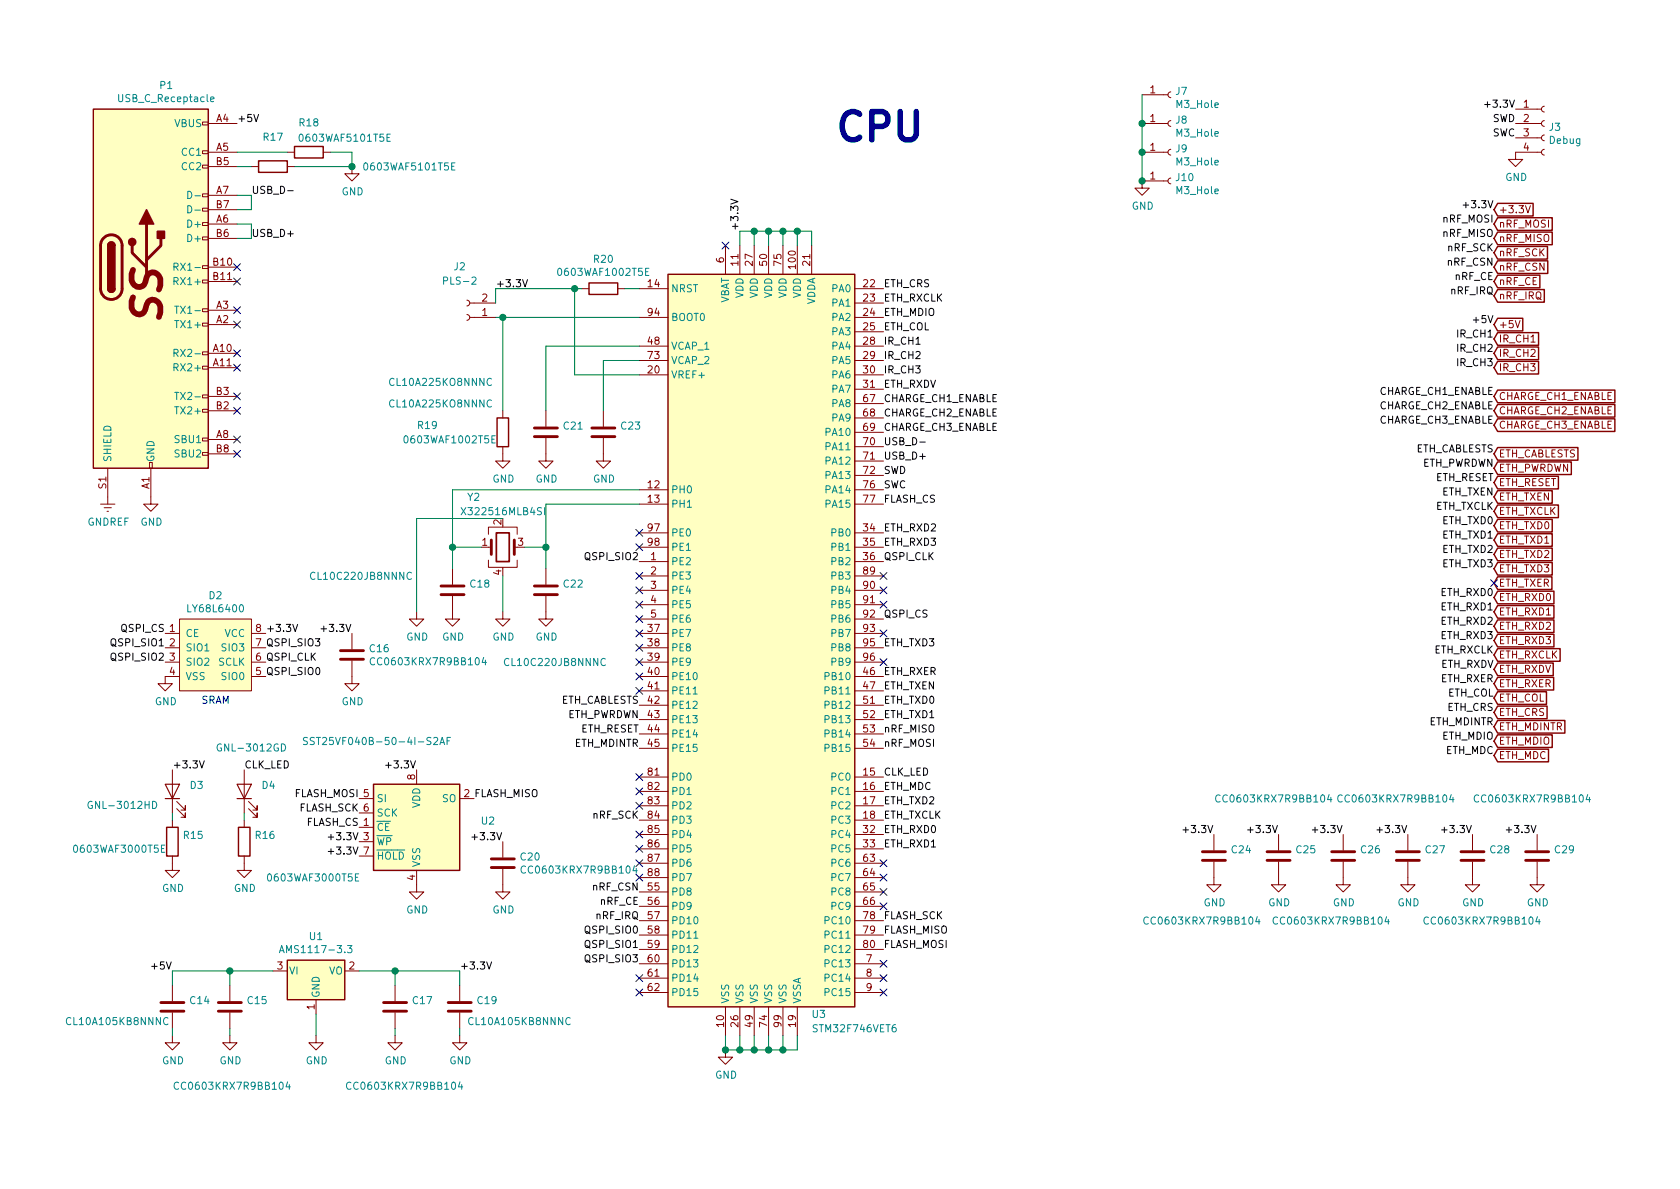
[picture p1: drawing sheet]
EESchema Schematic File Version 4
LIBS:charge_block-cache
EELAYER 30 0
EELAYER END
$Descr A4 11693 8268
encoding utf-8
Sheet 2 5
Title ""
Date ""
Rev ""
Comp ""
Comment1 ""
Comment2 ""
Comment3 ""
Comment4 ""
$EndDescr
$Comp
L MCU_ST_STM32F7:STM32F746VETx U3
U 1 1
P 5350 4400
F 0 "U3" H 5700 1750 50  0000 C CNN
F 1 "STM32F746VET6" H 5950 1650 50  0000 C CNN
F 2 "Package_QFP:LQFP-100_14x14mm_P0.5mm" H 4650 1800 50  0001 R CNN
F 3 "http://www.st.com/st-web-ui/static/active/en/resource/technical/document/datasheet/DM00166116.pdf" H 5350 4400 50  0001 C CNN
F 4 "C117505" H 5350 4400 50  0001 C CNN "LCSC"
	1    5350 4400
	1    0    0    -1  
$EndComp
$Comp
L Device:Crystal_GND24 Y2
U 1 1
P 3500 3800
F 0 "Y2" H 3250 4150 50  0000 L CNN
F 1 "X322516MLB4SI" H 3200 4050 50  0000 L CNN
F 2 "Crystal:Crystal_SMD_3225-4Pin_3.2x2.5mm" H 3500 3800 50  0001 C CNN
F 3 "~" H 3500 3800 50  0001 C CNN
F 4 " C13738" H 3500 3800 50  0001 C CNN "LCSC"
	1    3500 3800
	1    0    0    -1  
$EndComp
$Comp
L Regulator_Linear:AMS1117-3.3 U1
U 1 1
P 2200 6750
F 0 "U1" H 2200 6992 50  0000 C CNN
F 1 "AMS1117-3.3" H 2200 6901 50  0000 C CNN
F 2 "Package_TO_SOT_SMD:SOT-223-3_TabPin2" H 2200 6950 50  0001 C CNN
F 3 "http://www.advanced-monolithic.com/pdf/ds1117.pdf" H 2300 6500 50  0001 C CNN
F 4 "C6186" H 2200 6750 50  0001 C CNN "LCSC"
	1    2200 6750
	1    0    0    -1  
$EndComp
$Comp
L Device:C C15
U 1 1
P 1600 7000
F 0 "C15" H 1715 7046 50  0000 L CNN
F 1 "CC0603KRX7R9BB104" H 1200 6450 50  0000 L CNN
F 2 "Capacitor_SMD:C_0603_1608Metric" H 1638 6850 50  0001 C CNN
F 3 "~" H 1600 7000 50  0001 C CNN
F 4 "C14663" H 1600 7000 50  0001 C CNN "LCSC"
	1    1600 7000
	1    0    0    -1  
$EndComp
$Comp
L Device:C C14
U 1 1
P 1200 7000
F 0 "C14" H 1315 7046 50  0000 L CNN
F 1 "CL10A105KB8NNNC" H 450 6900 50  0000 L CNN
F 2 "Capacitor_SMD:C_0603_1608Metric" H 1238 6850 50  0001 C CNN
F 3 "~" H 1200 7000 50  0001 C CNN
F 4 "C15849" H 1200 7000 50  0001 C CNN "LCSC"
	1    1200 7000
	1    0    0    -1  
$EndComp
$Comp
L Device:C C17
U 1 1
P 2750 7000
F 0 "C17" H 2865 7046 50  0000 L CNN
F 1 "CC0603KRX7R9BB104" H 2400 6450 50  0000 L CNN
F 2 "Capacitor_SMD:C_0603_1608Metric" H 2788 6850 50  0001 C CNN
F 3 "~" H 2750 7000 50  0001 C CNN
F 4 "C14663" H 2750 7000 50  0001 C CNN "LCSC"
	1    2750 7000
	1    0    0    -1  
$EndComp
$Comp
L power:GND #PWR020
U 1 1
P 1200 7200
F 0 "#PWR020" H 1200 6950 50  0001 C CNN
F 1 "GND" H 1205 7027 50  0000 C CNN
F 2 "" H 1200 7200 50  0001 C CNN
F 3 "" H 1200 7200 50  0001 C CNN
	1    1200 7200
	1    0    0    -1  
$EndComp
$Comp
L power:GND #PWR022
U 1 1
P 1600 7200
F 0 "#PWR022" H 1600 6950 50  0001 C CNN
F 1 "GND" H 1605 7027 50  0000 C CNN
F 2 "" H 1600 7200 50  0001 C CNN
F 3 "" H 1600 7200 50  0001 C CNN
	1    1600 7200
	1    0    0    -1  
$EndComp
$Comp
L power:GND #PWR024
U 1 1
P 2200 7200
F 0 "#PWR024" H 2200 6950 50  0001 C CNN
F 1 "GND" H 2205 7027 50  0000 C CNN
F 2 "" H 2200 7200 50  0001 C CNN
F 3 "" H 2200 7200 50  0001 C CNN
	1    2200 7200
	1    0    0    -1  
$EndComp
$Comp
L power:GND #PWR027
U 1 1
P 2750 7200
F 0 "#PWR027" H 2750 6950 50  0001 C CNN
F 1 "GND" H 2755 7027 50  0000 C CNN
F 2 "" H 2750 7200 50  0001 C CNN
F 3 "" H 2750 7200 50  0001 C CNN
	1    2750 7200
	1    0    0    -1  
$EndComp
$Comp
L power:GND #PWR031
U 1 1
P 3200 7200
F 0 "#PWR031" H 3200 6950 50  0001 C CNN
F 1 "GND" H 3205 7027 50  0000 C CNN
F 2 "" H 3200 7200 50  0001 C CNN
F 3 "" H 3200 7200 50  0001 C CNN
	1    3200 7200
	1    0    0    -1  
$EndComp
Wire Wire Line
	3200 7200 3200 7150
Wire Wire Line
	2750 7200 2750 7150
Wire Wire Line
	2200 7200 2200 7050
Wire Wire Line
	1600 7200 1600 7150
Wire Wire Line
	1200 7200 1200 7150
Wire Wire Line
	1600 6850 1600 6750
Wire Wire Line
	1600 6750 1900 6750
Wire Wire Line
	1200 6850 1200 6750
Wire Wire Line
	1200 6750 1600 6750
Connection ~ 1600 6750
Wire Wire Line
	2500 6750 2750 6750
Wire Wire Line
	2750 6750 2750 6850
Wire Wire Line
	2750 6750 3200 6750
Wire Wire Line
	3200 6750 3200 6850
Connection ~ 2750 6750
$Comp
L power:GNDREF #PWR017
U 1 1
P 750 3450
F 0 "#PWR017" H 750 3200 50  0001 C CNN
F 1 "GNDREF" H 755 3277 50  0000 C CNN
F 2 "" H 750 3450 50  0001 C CNN
F 3 "" H 750 3450 50  0001 C CNN
	1    750  3450
	1    0    0    -1  
$EndComp
$Comp
L power:GND #PWR021
U 1 1
P 1050 3450
F 0 "#PWR021" H 1050 3200 50  0001 C CNN
F 1 "GND" H 1055 3277 50  0000 C CNN
F 2 "" H 1050 3450 50  0001 C CNN
F 3 "" H 1050 3450 50  0001 C CNN
	1    1050 3450
	1    0    0    -1  
$EndComp
$Comp
L Device:R R18
U 1 1
P 2150 1050
F 0 "R18" V 1943 1050 50  0000 C CNN
F 1 "0603WAF5101T5E" V 2050 1300 50  0000 C CNN
F 2 "Resistor_SMD:R_0603_1608Metric" V 2080 1050 50  0001 C CNN
F 3 "~" H 2150 1050 50  0001 C CNN
F 4 "C23186" V 2150 1050 50  0001 C CNN "LCSC"
	1    2150 1050
	0    1    1    0   
$EndComp
Wire Wire Line
	1650 1050 2000 1050
$Comp
L power:GND #PWR026
U 1 1
P 2450 1150
F 0 "#PWR026" H 2450 900 50  0001 C CNN
F 1 "GND" H 2455 977 50  0000 C CNN
F 2 "" H 2450 1150 50  0001 C CNN
F 3 "" H 2450 1150 50  0001 C CNN
	1    2450 1150
	1    0    0    -1  
$EndComp
Wire Wire Line
	2300 1050 2450 1050
Wire Wire Line
	1650 1150 1750 1150
Wire Wire Line
	2050 1150 2450 1150
Wire Wire Line
	2450 1050 2450 1150
Text Label 1750 1350 0    50   ~ 0
USB_D-
Text Label 1750 1650 0    50   ~ 0
USB_D+
NoConn ~ 1650 3150
NoConn ~ 1650 3050
NoConn ~ 1650 2850
NoConn ~ 1650 2750
NoConn ~ 1650 2550
NoConn ~ 1650 2450
NoConn ~ 1650 2250
NoConn ~ 1650 2150
NoConn ~ 1650 1950
NoConn ~ 1650 1850
$Comp
L Device:C C18
U 1 1
P 3150 4100
F 0 "C18" H 3265 4146 50  0000 L CNN
F 1 "CL10C220JB8NNNC" H 2150 4200 50  0000 L CNN
F 2 "Capacitor_SMD:C_0603_1608Metric" H 3188 3950 50  0001 C CNN
F 3 "~" H 3150 4100 50  0001 C CNN
F 4 "C1653" H 3150 4100 50  0001 C CNN "LCSC"
	1    3150 4100
	1    0    0    -1  
$EndComp
Wire Wire Line
	3800 3950 3800 3800
Wire Wire Line
	3800 3800 3650 3800
Wire Wire Line
	3350 3800 3150 3800
Wire Wire Line
	3150 3800 3150 3950
Wire Wire Line
	3800 3800 3800 3500
Connection ~ 3800 3800
Wire Wire Line
	4450 3400 3150 3400
Wire Wire Line
	3150 3400 3150 3800
Connection ~ 3150 3800
$Comp
L power:GND #PWR036
U 1 1
P 3800 4250
F 0 "#PWR036" H 3800 4000 50  0001 C CNN
F 1 "GND" H 3805 4077 50  0000 C CNN
F 2 "" H 3800 4250 50  0001 C CNN
F 3 "" H 3800 4250 50  0001 C CNN
	1    3800 4250
	1    0    0    -1  
$EndComp
$Comp
L power:GND #PWR030
U 1 1
P 3150 4250
F 0 "#PWR030" H 3150 4000 50  0001 C CNN
F 1 "GND" H 3155 4077 50  0000 C CNN
F 2 "" H 3150 4250 50  0001 C CNN
F 3 "" H 3150 4250 50  0001 C CNN
	1    3150 4250
	1    0    0    -1  
$EndComp
$Comp
L Device:R R20
U 1 1
P 4200 2000
F 0 "R20" V 3993 2000 50  0000 C CNN
F 1 "0603WAF1002T5E" V 4084 2000 50  0000 C CNN
F 2 "Resistor_SMD:R_0603_1608Metric" V 4130 2000 50  0001 C CNN
F 3 "~" H 4200 2000 50  0001 C CNN
F 4 "C25804" V 4200 2000 50  0001 C CNN "LCSC"
	1    4200 2000
	0    1    1    0   
$EndComp
Wire Wire Line
	4450 2000 4350 2000
Text Label 3200 6750 0    50   ~ 0
+3.3V
$Comp
L Device:R R19
U 1 1
P 3500 3000
F 0 "R19" H 2900 3050 50  0000 L CNN
F 1 "0603WAF1002T5E" H 2800 2950 50  0000 L CNN
F 2 "Resistor_SMD:R_0603_1608Metric" V 3430 3000 50  0001 C CNN
F 3 "~" H 3500 3000 50  0001 C CNN
F 4 "C25804" H 3500 3000 50  0001 C CNN "LCSC"
	1    3500 3000
	1    0    0    -1  
$EndComp
$Comp
L power:GND #PWR032
U 1 1
P 3500 3150
F 0 "#PWR032" H 3500 2900 50  0001 C CNN
F 1 "GND" H 3505 2977 50  0000 C CNN
F 2 "" H 3500 3150 50  0001 C CNN
F 3 "" H 3500 3150 50  0001 C CNN
	1    3500 3150
	1    0    0    -1  
$EndComp
$Comp
L Connector:Conn_01x02_Female J2
U 1 1
P 3250 2200
F 0 "J2" H 3300 1850 50  0000 C CNN
F 1 "PLS-2" H 3300 1950 50  0000 C CNN
F 2 "Connector_PinHeader_2.54mm:PinHeader_1x02_P2.54mm_Vertical" H 3250 2200 50  0001 C CNN
F 3 "~" H 3250 2200 50  0001 C CNN
	1    3250 2200
	-1   0    0    1   
$EndComp
$Comp
L Device:C C21
U 1 1
P 3800 3000
F 0 "C21" H 3915 3046 50  0000 L CNN
F 1 "CL10A225KO8NNNC" H 2700 3200 50  0000 L CNN
F 2 "Capacitor_SMD:C_0603_1608Metric" H 3838 2850 50  0001 C CNN
F 3 "~" H 3800 3000 50  0001 C CNN
F 4 "C23630" H 3800 3000 50  0001 C CNN "LCSC"
	1    3800 3000
	1    0    0    -1  
$EndComp
Wire Wire Line
	3800 2400 3800 2850
Wire Wire Line
	4450 2500 4200 2500
Wire Wire Line
	4200 2500 4200 2850
$Comp
L power:GND #PWR035
U 1 1
P 3800 3150
F 0 "#PWR035" H 3800 2900 50  0001 C CNN
F 1 "GND" H 3805 2977 50  0000 C CNN
F 2 "" H 3800 3150 50  0001 C CNN
F 3 "" H 3800 3150 50  0001 C CNN
	1    3800 3150
	1    0    0    -1  
$EndComp
$Comp
L power:GND #PWR037
U 1 1
P 4200 3150
F 0 "#PWR037" H 4200 2900 50  0001 C CNN
F 1 "GND" H 4205 2977 50  0000 C CNN
F 2 "" H 4200 3150 50  0001 C CNN
F 3 "" H 4200 3150 50  0001 C CNN
	1    4200 3150
	1    0    0    -1  
$EndComp
Wire Wire Line
	3500 2850 3500 2200
Wire Wire Line
	3450 2200 3500 2200
Wire Wire Line
	4050 2000 4000 2000
Wire Wire Line
	3450 2000 3450 2100
Text Label 3450 2000 0    50   ~ 0
+3.3V
Wire Wire Line
	4450 2600 4000 2600
Wire Wire Line
	4000 2600 4000 2000
Connection ~ 4000 2000
Wire Wire Line
	4000 2000 3450 2000
Wire Wire Line
	3800 3500 4450 3500
NoConn ~ 5050 1700
Text Label 5150 1600 1    50   ~ 0
+3.3V
Wire Wire Line
	5650 1700 5650 1600
Wire Wire Line
	5650 1600 5550 1600
Wire Wire Line
	5150 1700 5150 1600
Wire Wire Line
	5250 1700 5250 1600
Connection ~ 5250 1600
Wire Wire Line
	5250 1600 5150 1600
Wire Wire Line
	5350 1700 5350 1600
Connection ~ 5350 1600
Wire Wire Line
	5350 1600 5250 1600
Wire Wire Line
	5450 1700 5450 1600
Connection ~ 5450 1600
Wire Wire Line
	5450 1600 5350 1600
Wire Wire Line
	5550 1700 5550 1600
Connection ~ 5550 1600
Wire Wire Line
	5550 1600 5450 1600
$Comp
L power:GND #PWR038
U 1 1
P 5050 7300
F 0 "#PWR038" H 5050 7050 50  0001 C CNN
F 1 "GND" H 5055 7127 50  0000 C CNN
F 2 "" H 5050 7300 50  0001 C CNN
F 3 "" H 5050 7300 50  0001 C CNN
	1    5050 7300
	1    0    0    -1  
$EndComp
Wire Wire Line
	5550 7200 5550 7300
Wire Wire Line
	5550 7300 5450 7300
Wire Wire Line
	5050 7200 5050 7300
Connection ~ 5050 7300
Wire Wire Line
	5150 7200 5150 7300
Connection ~ 5150 7300
Wire Wire Line
	5150 7300 5050 7300
Wire Wire Line
	5250 7200 5250 7300
Connection ~ 5250 7300
Wire Wire Line
	5250 7300 5150 7300
Wire Wire Line
	5350 7200 5350 7300
Connection ~ 5350 7300
Wire Wire Line
	5350 7300 5250 7300
Wire Wire Line
	5450 7200 5450 7300
Connection ~ 5450 7300
Wire Wire Line
	5450 7300 5350 7300
$Comp
L Device:C C24
U 1 1
P 8450 5950
F 0 "C24" H 8565 5996 50  0000 L CNN
F 1 "CC0603KRX7R9BB104" H 7950 5500 50  0000 L CNN
F 2 "Capacitor_SMD:C_0603_1608Metric" H 8488 5800 50  0001 C CNN
F 3 "~" H 8450 5950 50  0001 C CNN
F 4 "C14663" H 8450 5950 50  0001 C CNN "LCSC"
	1    8450 5950
	1    0    0    -1  
$EndComp
Text Label 8450 5800 2    50   ~ 0
+3.3V
Text Label 8900 5800 2    50   ~ 0
+3.3V
Text Label 9350 5800 2    50   ~ 0
+3.3V
Text Label 9800 5800 2    50   ~ 0
+3.3V
Text Label 10250 5800 2    50   ~ 0
+3.3V
Text Label 10700 5800 2    50   ~ 0
+3.3V
$Comp
L power:GND #PWR039
U 1 1
P 8450 6100
F 0 "#PWR039" H 8450 5850 50  0001 C CNN
F 1 "GND" H 8455 5927 50  0000 C CNN
F 2 "" H 8450 6100 50  0001 C CNN
F 3 "" H 8450 6100 50  0001 C CNN
	1    8450 6100
	1    0    0    -1  
$EndComp
$Comp
L power:GND #PWR040
U 1 1
P 8900 6100
F 0 "#PWR040" H 8900 5850 50  0001 C CNN
F 1 "GND" H 8905 5927 50  0000 C CNN
F 2 "" H 8900 6100 50  0001 C CNN
F 3 "" H 8900 6100 50  0001 C CNN
	1    8900 6100
	1    0    0    -1  
$EndComp
$Comp
L power:GND #PWR041
U 1 1
P 9350 6100
F 0 "#PWR041" H 9350 5850 50  0001 C CNN
F 1 "GND" H 9355 5927 50  0000 C CNN
F 2 "" H 9350 6100 50  0001 C CNN
F 3 "" H 9350 6100 50  0001 C CNN
	1    9350 6100
	1    0    0    -1  
$EndComp
$Comp
L power:GND #PWR042
U 1 1
P 9800 6100
F 0 "#PWR042" H 9800 5850 50  0001 C CNN
F 1 "GND" H 9805 5927 50  0000 C CNN
F 2 "" H 9800 6100 50  0001 C CNN
F 3 "" H 9800 6100 50  0001 C CNN
	1    9800 6100
	1    0    0    -1  
$EndComp
$Comp
L power:GND #PWR043
U 1 1
P 10250 6100
F 0 "#PWR043" H 10250 5850 50  0001 C CNN
F 1 "GND" H 10255 5927 50  0000 C CNN
F 2 "" H 10250 6100 50  0001 C CNN
F 3 "" H 10250 6100 50  0001 C CNN
	1    10250 6100
	1    0    0    -1  
$EndComp
$Comp
L power:GND #PWR045
U 1 1
P 10700 6100
F 0 "#PWR045" H 10700 5850 50  0001 C CNN
F 1 "GND" H 10705 5927 50  0000 C CNN
F 2 "" H 10700 6100 50  0001 C CNN
F 3 "" H 10700 6100 50  0001 C CNN
	1    10700 6100
	1    0    0    -1  
$EndComp
$Comp
L Device:LED D3
U 1 1
P 1200 5500
F 0 "D3" V 1239 5383 50  0000 R CNN
F 1 "GNL-3012HD" V 1100 6100 50  0000 R CNN
F 2 "LED_THT:LED_D3.0mm" H 1200 5500 50  0001 C CNN
F 3 "~" H 1200 5500 50  0001 C CNN
	1    1200 5500
	0    -1   -1   0   
$EndComp
Text Label 1200 5350 0    50   ~ 0
+3.3V
$Comp
L Device:R R15
U 1 1
P 1200 5850
F 0 "R15" H 1270 5896 50  0000 L CNN
F 1 "0603WAF3000T5E" H 500 5800 50  0000 L CNN
F 2 "Resistor_SMD:R_0603_1608Metric" V 1130 5850 50  0001 C CNN
F 3 "~" H 1200 5850 50  0001 C CNN
F 4 "C23025" H 1200 5850 50  0001 C CNN "LCSC"
	1    1200 5850
	1    0    0    -1  
$EndComp
Wire Wire Line
	1200 5650 1200 5700
$Comp
L power:GND #PWR019
U 1 1
P 1200 6000
F 0 "#PWR019" H 1200 5750 50  0001 C CNN
F 1 "GND" H 1205 5827 50  0000 C CNN
F 2 "" H 1200 6000 50  0001 C CNN
F 3 "" H 1200 6000 50  0001 C CNN
	1    1200 6000
	1    0    0    -1  
$EndComp
$Comp
L Device:LED D4
U 1 1
P 1700 5500
F 0 "D4" V 1739 5383 50  0000 R CNN
F 1 "GNL-3012GD" V 2000 5700 50  0000 R CNN
F 2 "LED_THT:LED_D3.0mm" H 1700 5500 50  0001 C CNN
F 3 "~" H 1700 5500 50  0001 C CNN
	1    1700 5500
	0    -1   -1   0   
$EndComp
$Comp
L power:GND #PWR023
U 1 1
P 1700 6000
F 0 "#PWR023" H 1700 5750 50  0001 C CNN
F 1 "GND" H 1705 5827 50  0000 C CNN
F 2 "" H 1700 6000 50  0001 C CNN
F 3 "" H 1700 6000 50  0001 C CNN
	1    1700 6000
	1    0    0    -1  
$EndComp
Wire Wire Line
	1700 5650 1700 5700
Text Label 1700 5350 0    50   ~ 0
CLK_LED
$Comp
L power:GND #PWR028
U 1 1
P 2900 4250
F 0 "#PWR028" H 2900 4000 50  0001 C CNN
F 1 "GND" H 2905 4077 50  0000 C CNN
F 2 "" H 2900 4250 50  0001 C CNN
F 3 "" H 2900 4250 50  0001 C CNN
	1    2900 4250
	1    0    0    -1  
$EndComp
$Comp
L power:GND #PWR033
U 1 1
P 3500 4250
F 0 "#PWR033" H 3500 4000 50  0001 C CNN
F 1 "GND" H 3505 4077 50  0000 C CNN
F 2 "" H 3500 4250 50  0001 C CNN
F 3 "" H 3500 4250 50  0001 C CNN
	1    3500 4250
	1    0    0    -1  
$EndComp
Wire Wire Line
	3500 4000 3500 4250
Wire Wire Line
	3500 3600 2900 3600
Wire Wire Line
	2900 3600 2900 4250
Connection ~ 3500 2200
Wire Wire Line
	3500 2200 4450 2200
Wire Wire Line
	3800 2400 4450 2400
$Comp
L QSPI_SRAM:LY68L6400 D2
U 1 1
P 1150 4300
F 0 "D2" H 1500 4465 50  0000 C CNN
F 1 "LY68L6400" H 1500 4374 50  0000 C CNN
F 2 "Package_SO:SO-8_3.9x4.9mm_P1.27mm" H 1150 4300 50  0001 C CNN
F 3 "" H 1150 4300 50  0001 C CNN
F 4 "C261881" H 1150 4300 50  0001 C CNN "LCSC"
	1    1150 4300
	1    0    0    -1  
$EndComp
Text Label 1150 4400 2    50   ~ 0
QSPI_CS
Text Label 6150 4300 0    50   ~ 0
QSPI_CS
Text Label 1850 4400 0    50   ~ 0
+3.3V
$Comp
L Device:C C16
U 1 1
P 2450 4550
F 0 "C16" H 2565 4596 50  0000 L CNN
F 1 "CC0603KRX7R9BB104" H 2565 4505 50  0000 L CNN
F 2 "Capacitor_SMD:C_0603_1608Metric" H 2488 4400 50  0001 C CNN
F 3 "~" H 2450 4550 50  0001 C CNN
F 4 "C14663" H 2450 4550 50  0001 C CNN "LCSC"
	1    2450 4550
	1    0    0    -1  
$EndComp
Text Label 2450 4400 2    50   ~ 0
+3.3V
$Comp
L power:GND #PWR025
U 1 1
P 2450 4700
F 0 "#PWR025" H 2450 4450 50  0001 C CNN
F 1 "GND" H 2455 4527 50  0000 C CNN
F 2 "" H 2450 4700 50  0001 C CNN
F 3 "" H 2450 4700 50  0001 C CNN
	1    2450 4700
	1    0    0    -1  
$EndComp
$Comp
L power:GND #PWR018
U 1 1
P 1150 4700
F 0 "#PWR018" H 1150 4450 50  0001 C CNN
F 1 "GND" H 1155 4527 50  0000 C CNN
F 2 "" H 1150 4700 50  0001 C CNN
F 3 "" H 1150 4700 50  0001 C CNN
	1    1150 4700
	1    0    0    -1  
$EndComp
Text Label 1150 4500 2    50   ~ 0
QSPI_SIO1
Text Label 1150 4600 2    50   ~ 0
QSPI_SIO2
Text Label 1850 4700 0    50   ~ 0
QSPI_SIO0
Text Label 1850 4500 0    50   ~ 0
QSPI_SIO3
Text Label 1850 4600 0    50   ~ 0
QSPI_CLK
Text Label 4450 6500 2    50   ~ 0
QSPI_SIO0
Text Label 4450 6600 2    50   ~ 0
QSPI_SIO1
Text Label 4450 6700 2    50   ~ 0
QSPI_SIO3
Text Label 6150 3900 0    50   ~ 0
QSPI_CLK
Text Label 4450 3900 2    50   ~ 0
QSPI_SIO2
Text Notes 1400 4900 0    50   ~ 0
SRAM
$Comp
L Memory_Flash:SST25VF080B-50-4x-S2Ax U2
U 1 1
P 2900 5750
F 0 "U2" H 3344 5796 50  0000 L CNN
F 1 "SST25VF040B-50-4I-S2AF" H 2100 6350 50  0000 L CNN
F 2 "Package_SO:SOIC-8_5.275x5.275mm_P1.27mm" H 2900 5050 50  0001 C CNN
F 3 "" H 2850 6300 50  0001 C CNN
F 4 "C178274" H 2900 5750 50  0001 C CNN "LCSC"
	1    2900 5750
	1    0    0    -1  
$EndComp
$Comp
L Device:C C20
U 1 1
P 3500 6000
F 0 "C20" H 3615 6046 50  0000 L CNN
F 1 "CC0603KRX7R9BB104" H 3615 5955 50  0000 L CNN
F 2 "Capacitor_SMD:C_0603_1608Metric" H 3538 5850 50  0001 C CNN
F 3 "~" H 3500 6000 50  0001 C CNN
F 4 "C14663" H 3500 6000 50  0001 C CNN "LCSC"
	1    3500 6000
	1    0    0    -1  
$EndComp
Text Label 3500 5850 2    50   ~ 0
+3.3V
$Comp
L power:GND #PWR034
U 1 1
P 3500 6150
F 0 "#PWR034" H 3500 5900 50  0001 C CNN
F 1 "GND" H 3505 5977 50  0000 C CNN
F 2 "" H 3500 6150 50  0001 C CNN
F 3 "" H 3500 6150 50  0001 C CNN
	1    3500 6150
	1    0    0    -1  
$EndComp
Text Label 2900 5350 2    50   ~ 0
+3.3V
$Comp
L power:GND #PWR029
U 1 1
P 2900 6150
F 0 "#PWR029" H 2900 5900 50  0001 C CNN
F 1 "GND" H 2905 5977 50  0000 C CNN
F 2 "" H 2900 6150 50  0001 C CNN
F 3 "" H 2900 6150 50  0001 C CNN
	1    2900 6150
	1    0    0    -1  
$EndComp
Text Label 2500 5950 2    50   ~ 0
+3.3V
Text Label 2500 5850 2    50   ~ 0
+3.3V
Text Label 2500 5550 2    50   ~ 0
FLASH_MOSI
Text Label 3300 5550 0    50   ~ 0
FLASH_MISO
Text Label 2500 5650 2    50   ~ 0
FLASH_SCK
Text Label 2500 5750 2    50   ~ 0
FLASH_CS
Text Label 6150 6600 0    50   ~ 0
FLASH_MOSI
Text Label 6150 6500 0    50   ~ 0
FLASH_MISO
Text Label 6150 6400 0    50   ~ 0
FLASH_SCK
Text Label 6150 3500 0    50   ~ 0
FLASH_CS
Text Label 6150 3400 0    50   ~ 0
SWC
Text Label 6150 3300 0    50   ~ 0
SWD
$Comp
L Connector:Conn_01x04_Female J3
U 1 1
P 10750 850
F 0 "J3" H 10778 826 50  0000 L CNN
F 1 "Debug" H 10778 735 50  0000 L CNN
F 2 "Connector_PinHeader_2.54mm:PinHeader_1x04_P2.54mm_Vertical" H 10750 850 50  0001 C CNN
F 3 "~" H 10750 850 50  0001 C CNN
	1    10750 850 
	1    0    0    -1  
$EndComp
Text Label 10550 750  2    50   ~ 0
+3.3V
$Comp
L power:GND #PWR044
U 1 1
P 10550 1050
F 0 "#PWR044" H 10550 800 50  0001 C CNN
F 1 "GND" H 10555 877 50  0000 C CNN
F 2 "" H 10550 1050 50  0001 C CNN
F 3 "" H 10550 1050 50  0001 C CNN
	1    10550 1050
	1    0    0    -1  
$EndComp
Text Label 10550 850  2    50   ~ 0
SWD
Text Label 10550 950  2    50   ~ 0
SWC
Text Label 6150 3200 0    50   ~ 0
USB_D+
Text Label 6150 3100 0    50   ~ 0
USB_D-
Text GLabel 10400 1450 2    50   Input ~ 0
+3.3V
Text Label 10400 1450 2    50   ~ 0
+3.3V
Text GLabel 10400 1550 2    50   Input ~ 0
nRF_MOSI
Text GLabel 10400 1650 2    50   Input ~ 0
nRF_MISO
Text GLabel 10400 1750 2    50   Input ~ 0
nRF_SCK
Text GLabel 10400 1850 2    50   Input ~ 0
nRF_CSN
Text GLabel 10400 1950 2    50   Input ~ 0
nRF_CE
Text GLabel 10400 2050 2    50   Input ~ 0
nRF_IRQ
Text Label 10400 1550 2    50   ~ 0
nRF_MOSI
Text Label 10400 1650 2    50   ~ 0
nRF_MISO
Text Label 10400 1750 2    50   ~ 0
nRF_SCK
Text Label 10400 1850 2    50   ~ 0
nRF_CSN
Text Label 10400 1950 2    50   ~ 0
nRF_CE
Text Label 10400 2050 2    50   ~ 0
nRF_IRQ
Text Label 4450 6300 2    50   ~ 0
nRF_CE
Text Label 4450 6400 2    50   ~ 0
nRF_IRQ
Text Label 6150 5200 0    50   ~ 0
nRF_MOSI
Text Label 6150 5100 0    50   ~ 0
nRF_MISO
Text Label 4450 5700 2    50   ~ 0
nRF_SCK
Text Label 4450 6200 2    50   ~ 0
nRF_CSN
Text Notes 5800 1000 0    197  ~ 39
CPU
Text GLabel 10400 2350 2    50   Input ~ 0
IR_CH1
Text GLabel 10400 2450 2    50   Input ~ 0
IR_CH2
Text GLabel 10400 2550 2    50   Input ~ 0
IR_CH3
Text Label 10400 2350 2    50   ~ 0
IR_CH1
Text Label 6150 2400 0    50   ~ 0
IR_CH1
Text Label 10400 2450 2    50   ~ 0
IR_CH2
Text Label 10400 2550 2    50   ~ 0
IR_CH3
Text Label 6150 2500 0    50   ~ 0
IR_CH2
Text Label 6150 2600 0    50   ~ 0
IR_CH3
Text GLabel 10400 2750 2    50   Input ~ 0
CHARGE_CH1_ENABLE
Text GLabel 10400 2850 2    50   Input ~ 0
CHARGE_CH2_ENABLE
Text GLabel 10400 2950 2    50   Input ~ 0
CHARGE_CH3_ENABLE
Text Label 10400 2750 2    50   ~ 0
CHARGE_CH1_ENABLE
Text Label 10400 2850 2    50   ~ 0
CHARGE_CH2_ENABLE
Text Label 10400 2950 2    50   ~ 0
CHARGE_CH3_ENABLE
Text Label 6150 2800 0    50   ~ 0
CHARGE_CH1_ENABLE
Text Label 6150 2900 0    50   ~ 0
CHARGE_CH2_ENABLE
Text Label 6150 3000 0    50   ~ 0
CHARGE_CH3_ENABLE
Text Label 6150 5400 0    50   ~ 0
CLK_LED
Text GLabel 10400 3150 2    50   Input ~ 0
ETH_CABLESTS
Text GLabel 10400 3250 2    50   Input ~ 0
ETH_PWRDWN
Text GLabel 10400 3350 2    50   Input ~ 0
ETH_RESET
Text GLabel 10400 3450 2    50   Input ~ 0
ETH_TXEN
Text GLabel 10400 3550 2    50   Input ~ 0
ETH_TXCLK
Text GLabel 10400 3650 2    50   Input ~ 0
ETH_TXD0
Text GLabel 10400 3750 2    50   Input ~ 0
ETH_TXD1
Text GLabel 10400 3850 2    50   Input ~ 0
ETH_TXD2
Text GLabel 10400 3950 2    50   Input ~ 0
ETH_TXD3
Text GLabel 10400 4050 2    50   Input ~ 0
ETH_TXER
Text GLabel 10400 4150 2    50   Input ~ 0
ETH_RXD0
Text GLabel 10400 4250 2    50   Input ~ 0
ETH_RXD1
Text GLabel 10400 4350 2    50   Input ~ 0
ETH_RXD2
Text GLabel 10400 4450 2    50   Input ~ 0
ETH_RXD3
Text GLabel 10400 4550 2    50   Input ~ 0
ETH_RXCLK
Text GLabel 10400 4650 2    50   Input ~ 0
ETH_RXDV
Text GLabel 10400 4750 2    50   Input ~ 0
ETH_RXER
Text GLabel 10400 4850 2    50   Input ~ 0
ETH_COL
Text GLabel 10400 4950 2    50   Input ~ 0
ETH_CRS
Text GLabel 10400 5050 2    50   Input ~ 0
ETH_MDINTR
Text GLabel 10400 5150 2    50   Input ~ 0
ETH_MDIO
Text GLabel 10400 5250 2    50   Input ~ 0
ETH_MDC
Text Label 10400 5150 2    50   ~ 0
ETH_MDIO
Text Label 6150 2200 0    50   ~ 0
ETH_MDIO
Text Label 10400 5250 2    50   ~ 0
ETH_MDC
Text Label 6150 5500 0    50   ~ 0
ETH_MDC
Text Label 10400 4550 2    50   ~ 0
ETH_RXCLK
Text Label 6150 2100 0    50   ~ 0
ETH_RXCLK
Text Label 10400 4950 2    50   ~ 0
ETH_CRS
Text Label 6150 2000 0    50   ~ 0
ETH_CRS
Text Label 10400 4850 2    50   ~ 0
ETH_COL
Text Label 6150 2300 0    50   ~ 0
ETH_COL
Text Label 10400 3850 2    50   ~ 0
ETH_TXD2
Text Label 6150 5600 0    50   ~ 0
ETH_TXD2
Text Label 10400 3550 2    50   ~ 0
ETH_TXCLK
Text Label 6150 5700 0    50   ~ 0
ETH_TXCLK
Text Label 10400 4650 2    50   ~ 0
ETH_RXDV
Text Label 6150 2700 0    50   ~ 0
ETH_RXDV
Text Label 10400 4150 2    50   ~ 0
ETH_RXD0
Text Label 6150 5800 0    50   ~ 0
ETH_RXD0
Text Label 10400 4250 2    50   ~ 0
ETH_RXD1
Text Label 6150 5900 0    50   ~ 0
ETH_RXD1
Text Label 10400 4350 2    50   ~ 0
ETH_RXD2
Text Label 6150 3700 0    50   ~ 0
ETH_RXD2
Text Label 10400 4450 2    50   ~ 0
ETH_RXD3
Text Label 6150 3800 0    50   ~ 0
ETH_RXD3
Text Label 10400 3450 2    50   ~ 0
ETH_TXEN
Text Label 6150 4800 0    50   ~ 0
ETH_TXEN
Text Label 10400 3650 2    50   ~ 0
ETH_TXD0
Text Label 6150 4900 0    50   ~ 0
ETH_TXD0
Text Label 10400 3750 2    50   ~ 0
ETH_TXD1
Text Label 6150 5000 0    50   ~ 0
ETH_TXD1
Text Label 10400 3950 2    50   ~ 0
ETH_TXD3
Text Label 6150 4500 0    50   ~ 0
ETH_TXD3
Text Label 10400 4750 2    50   ~ 0
ETH_RXER
Text Label 6150 4700 0    50   ~ 0
ETH_RXER
NoConn ~ 10400 4050
Text Label 10400 5050 2    50   ~ 0
ETH_MDINTR
Text Label 4450 5200 2    50   ~ 0
ETH_MDINTR
Text Label 10400 3350 2    50   ~ 0
ETH_RESET
Text Label 4450 5100 2    50   ~ 0
ETH_RESET
Text Label 10400 3250 2    50   ~ 0
ETH_PWRDWN
Text Label 4450 5000 2    50   ~ 0
ETH_PWRDWN
Text Label 10400 3150 2    50   ~ 0
ETH_CABLESTS
Text Label 4450 4900 2    50   ~ 0
ETH_CABLESTS
$Comp
L Device:C C25
U 1 1
P 8900 5950
F 0 "C25" H 9015 5996 50  0000 L CNN
F 1 "CC0603KRX7R9BB104" H 8450 6350 50  0000 L CNN
F 2 "Capacitor_SMD:C_0603_1608Metric" H 8938 5800 50  0001 C CNN
F 3 "~" H 8900 5950 50  0001 C CNN
F 4 "C14663" H 8900 5950 50  0001 C CNN "LCSC"
	1    8900 5950
	1    0    0    -1  
$EndComp
$Comp
L Device:C C26
U 1 1
P 9350 5950
F 0 "C26" H 9465 5996 50  0000 L CNN
F 1 "CC0603KRX7R9BB104" H 8850 5500 50  0000 L CNN
F 2 "Capacitor_SMD:C_0603_1608Metric" H 9388 5800 50  0001 C CNN
F 3 "~" H 9350 5950 50  0001 C CNN
F 4 "C14663" H 9350 5950 50  0001 C CNN "LCSC"
	1    9350 5950
	1    0    0    -1  
$EndComp
$Comp
L Device:C C27
U 1 1
P 9800 5950
F 0 "C27" H 9915 5996 50  0000 L CNN
F 1 "CC0603KRX7R9BB104" H 9300 6350 50  0000 L CNN
F 2 "Capacitor_SMD:C_0603_1608Metric" H 9838 5800 50  0001 C CNN
F 3 "~" H 9800 5950 50  0001 C CNN
F 4 "C14663" H 9800 5950 50  0001 C CNN "LCSC"
	1    9800 5950
	1    0    0    -1  
$EndComp
$Comp
L Device:C C28
U 1 1
P 10250 5950
F 0 "C28" H 10365 5996 50  0000 L CNN
F 1 "CC0603KRX7R9BB104" H 9900 5500 50  0000 L CNN
F 2 "Capacitor_SMD:C_0603_1608Metric" H 10288 5800 50  0001 C CNN
F 3 "~" H 10250 5950 50  0001 C CNN
F 4 "C14663" H 10250 5950 50  0001 C CNN "LCSC"
	1    10250 5950
	1    0    0    -1  
$EndComp
$Comp
L Device:C C29
U 1 1
P 10700 5950
F 0 "C29" H 10815 5996 50  0000 L CNN
F 1 "CC0603KRX7R9BB104" H 10250 6350 50  0000 L CNN
F 2 "Capacitor_SMD:C_0603_1608Metric" H 10738 5800 50  0001 C CNN
F 3 "~" H 10700 5950 50  0001 C CNN
F 4 "C14663" H 10700 5950 50  0001 C CNN "LCSC"
	1    10700 5950
	1    0    0    -1  
$EndComp
$Comp
L Device:R R17
U 1 1
P 1900 1150
F 0 "R17" V 1693 1150 50  0000 C CNN
F 1 "0603WAF5101T5E" V 1900 2100 50  0000 C CNN
F 2 "Resistor_SMD:R_0603_1608Metric" V 1830 1150 50  0001 C CNN
F 3 "~" H 1900 1150 50  0001 C CNN
F 4 "C23186" V 1900 1150 50  0001 C CNN "LCSC"
	1    1900 1150
	0    1    1    0   
$EndComp
$Comp
L Device:C C22
U 1 1
P 3800 4100
F 0 "C22" H 3915 4146 50  0000 L CNN
F 1 "CL10C220JB8NNNC" H 3500 3600 50  0000 L CNN
F 2 "Capacitor_SMD:C_0603_1608Metric" H 3838 3950 50  0001 C CNN
F 3 "~" H 3800 4100 50  0001 C CNN
F 4 "C1653" H 3800 4100 50  0001 C CNN "LCSC"
	1    3800 4100
	1    0    0    -1  
$EndComp
$Comp
L Device:C C23
U 1 1
P 4200 3000
F 0 "C23" H 4315 3046 50  0000 L CNN
F 1 "CL10A225KO8NNNC" H 2700 3350 50  0000 L CNN
F 2 "Capacitor_SMD:C_0603_1608Metric" H 4238 2850 50  0001 C CNN
F 3 "~" H 4200 3000 50  0001 C CNN
F 4 "C23630" H 4200 3000 50  0001 C CNN "LCSC"
	1    4200 3000
	1    0    0    -1  
$EndComp
$Comp
L Device:C C19
U 1 1
P 3200 7000
F 0 "C19" H 3315 7046 50  0000 L CNN
F 1 "CL10A105KB8NNNC" H 3250 6900 50  0000 L CNN
F 2 "Capacitor_SMD:C_0603_1608Metric" H 3238 6850 50  0001 C CNN
F 3 "~" H 3200 7000 50  0001 C CNN
F 4 "C15849" H 3200 7000 50  0001 C CNN "LCSC"
	1    3200 7000
	1    0    0    -1  
$EndComp
NoConn ~ 4450 3700
NoConn ~ 4450 3800
NoConn ~ 4450 4000
NoConn ~ 4450 4100
NoConn ~ 4450 4200
NoConn ~ 4450 4300
NoConn ~ 4450 4400
NoConn ~ 4450 4500
NoConn ~ 4450 4600
NoConn ~ 4450 4700
NoConn ~ 4450 4800
NoConn ~ 4450 5400
NoConn ~ 4450 5500
NoConn ~ 4450 5600
NoConn ~ 4450 5800
NoConn ~ 4450 5900
NoConn ~ 4450 6000
NoConn ~ 4450 6100
NoConn ~ 4450 6800
NoConn ~ 4450 6900
NoConn ~ 6150 6900
NoConn ~ 6150 6800
NoConn ~ 6150 6700
NoConn ~ 6150 6300
NoConn ~ 6150 6200
NoConn ~ 6150 6100
NoConn ~ 6150 6000
NoConn ~ 6150 4600
NoConn ~ 6150 4400
NoConn ~ 6150 4200
NoConn ~ 6150 4100
NoConn ~ 6150 4000
$Comp
L Device:R R16
U 1 1
P 1700 5850
F 0 "R16" H 1770 5896 50  0000 L CNN
F 1 "0603WAF3000T5E" H 1850 5600 50  0000 L CNN
F 2 "Resistor_SMD:R_0603_1608Metric" V 1630 5850 50  0001 C CNN
F 3 "~" H 1700 5850 50  0001 C CNN
F 4 "C23025" H 1700 5850 50  0001 C CNN "LCSC"
	1    1700 5850
	1    0    0    -1  
$EndComp
Text Label 10400 2250 2    50   ~ 0
+5V
Text GLabel 10400 2250 2    50   Input ~ 0
+5V
Text Label 1200 6750 2    50   ~ 0
+5V
Text Label 1650 850  0    50   ~ 0
+5V
$Comp
L Connector:Conn_01x01_Female J7
U 1 1
P 8150 650
F 0 "J7" H 8178 676 50  0000 L CNN
F 1 "M3_Hole" H 8178 585 50  0000 L CNN
F 2 "MountingHole:MountingHole_3.2mm_M3" H 8150 650 50  0001 C CNN
F 3 "~" H 8150 650 50  0001 C CNN
	1    8150 650 
	1    0    0    -1  
$EndComp
$Comp
L Connector:Conn_01x01_Female J8
U 1 1
P 8150 850
F 0 "J8" H 8178 876 50  0000 L CNN
F 1 "M3_Hole" H 8178 785 50  0000 L CNN
F 2 "MountingHole:MountingHole_3.2mm_M3" H 8150 850 50  0001 C CNN
F 3 "~" H 8150 850 50  0001 C CNN
	1    8150 850 
	1    0    0    -1  
$EndComp
$Comp
L Connector:Conn_01x01_Female J9
U 1 1
P 8150 1050
F 0 "J9" H 8178 1076 50  0000 L CNN
F 1 "M3_Hole" H 8178 985 50  0000 L CNN
F 2 "MountingHole:MountingHole_3.2mm_M3" H 8150 1050 50  0001 C CNN
F 3 "~" H 8150 1050 50  0001 C CNN
	1    8150 1050
	1    0    0    -1  
$EndComp
$Comp
L Connector:Conn_01x01_Female J10
U 1 1
P 8150 1250
F 0 "J10" H 8178 1276 50  0000 L CNN
F 1 "M3_Hole" H 8178 1185 50  0000 L CNN
F 2 "MountingHole:MountingHole_3.2mm_M3" H 8150 1250 50  0001 C CNN
F 3 "~" H 8150 1250 50  0001 C CNN
	1    8150 1250
	1    0    0    -1  
$EndComp
$Comp
L power:GND #PWR071
U 1 1
P 7950 1250
F 0 "#PWR071" H 7950 1000 50  0001 C CNN
F 1 "GND" H 7955 1077 50  0000 C CNN
F 2 "" H 7950 1250 50  0001 C CNN
F 3 "" H 7950 1250 50  0001 C CNN
	1    7950 1250
	1    0    0    -1  
$EndComp
Wire Wire Line
	7950 650  7950 850 
Wire Wire Line
	7950 850  7950 1050
Connection ~ 7950 850 
Wire Wire Line
	7950 1050 7950 1250
Connection ~ 7950 1050
Connection ~ 7950 1250
$Comp
L Connector:USB_C_Receptacle P1
U 1 1
P 1050 1850
F 0 "P1" H 1157 3117 50  0000 C CNN
F 1 "USB_C_Receptacle" H 1157 3026 50  0000 C CNN
F 2 "usb_type_c:USB_C_16_pin" H 1200 1850 50  0001 C CNN
F 3 "https://www.usb.org/sites/default/files/documents/usb_type-c.zip" H 1200 1850 50  0001 C CNN
	1    1050 1850
	1    0    0    -1  
$EndComp
Wire Wire Line
	1650 1550 1750 1550
Wire Wire Line
	1750 1550 1750 1650
Wire Wire Line
	1750 1650 1650 1650
Wire Wire Line
	1650 1350 1750 1350
Wire Wire Line
	1650 1450 1750 1450
Wire Wire Line
	1750 1450 1750 1350
Connection ~ 2450 1150
$EndSCHEMATC
